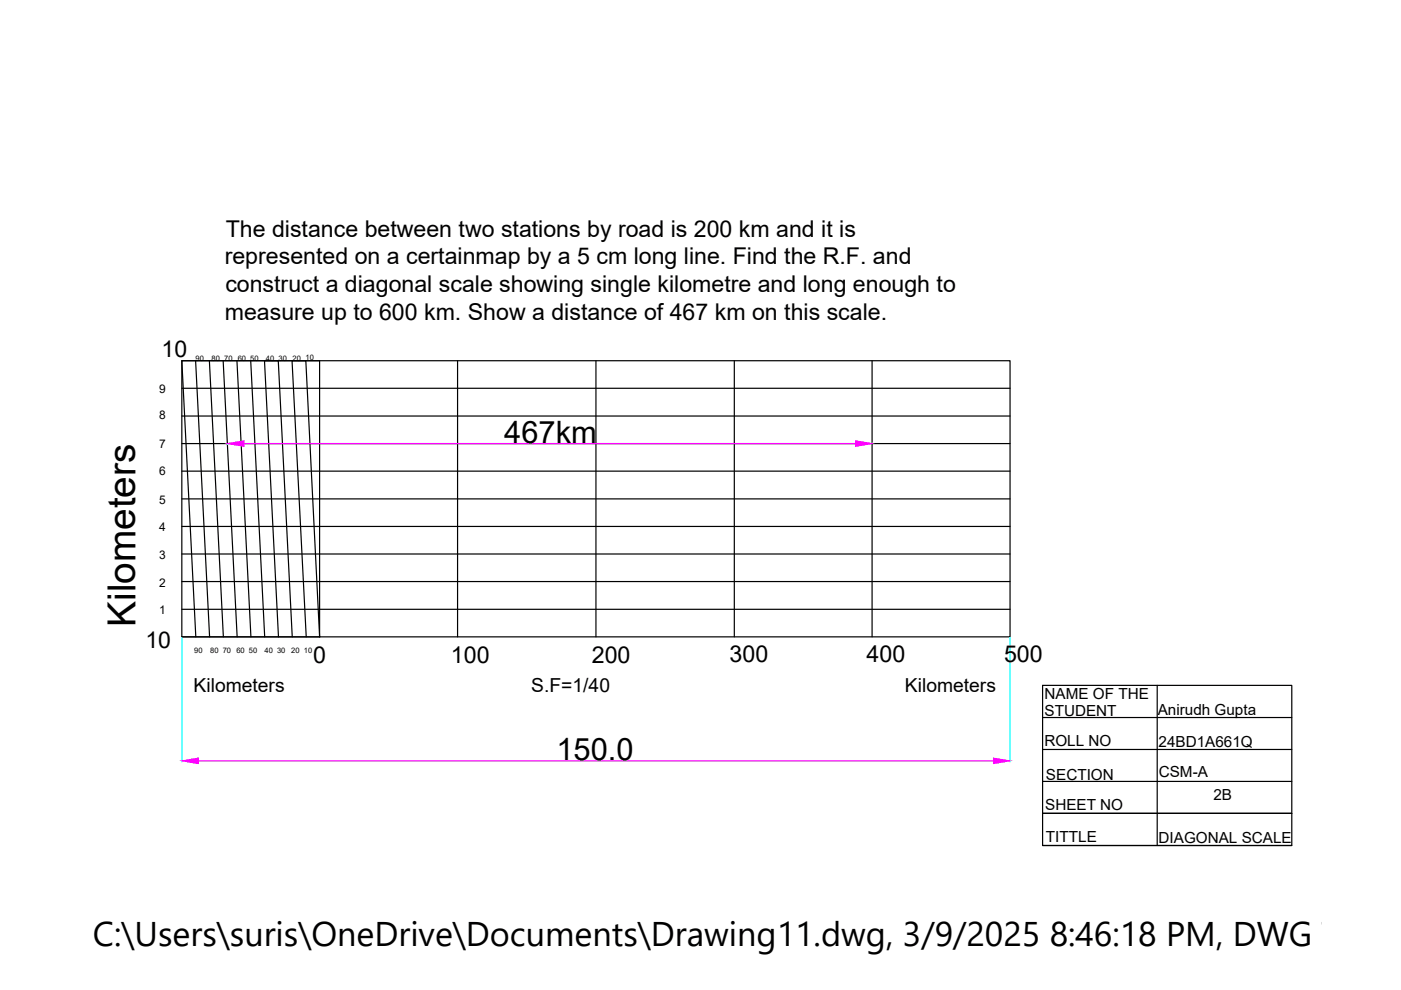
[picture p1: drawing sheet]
<svg xmlns="http://www.w3.org/2000/svg" width="297mm" height="210mm" viewBox="0 0 297 210" stroke-linecap="round" stroke-linejoin="round" font-family="sans-serif">
<!-- layer: 0 -->
<g fill="none" stroke="#000" stroke-width=".25">
<path d="M38.6 76.5h175.6v58.5h-175.6zM41.5 76.5l2.9 58.5M44.4 76.5l3 58.5M47.3 76.5l3 58.5M50.2 76.5l3 58.5M53.2 76.5l2.9 58.5M97 76.5v58.5M126.4 76.5v58.5M155.7 76.5v58.5M184.9 76.5v58.5M38.6 82.3h175.6M38.6 88.2h175.6"/>
<path d="M38.6 94.1h175.6M38.6 99.9h175.6M38.6 117.5h175.6M38.6 111.6h175.6M38.6 105.8h175.6M38.6 129.2h175.6M38.6 123.3h175.6M38.6 135h29.2M41.5 135l-2.9-58.5h29.2v58.5l-3-58.5h-2.9l3 58.5M59 135l-2.9-58.5h2.9l3 58.5M221.1 145.3h52.8v34h-52.8zM221.1 158.9h52.8"/>
<path d="M221.1 152.1h52.8M245.3 145.3v34M221.1 179.3h52.8M221.1 165.7h52.8M273.9 172.5h-52.8h52.8"/>
</g>
<path d="M48.2 94.1v.2M184.9 93.8v.3M38.6 135.1v26.4M214.2 135.1v26.4" fill="none" stroke="#0ff" stroke-width=".25"/>
<path d="M51.7 94.1h129.7M42.1 161.3h168.5" fill="none" stroke="#f0f" stroke-width=".25"/>
<g fill="#f0f" stroke="#f0f" stroke-width=".21">
<path d="M38.6 161.3l3.5-.6v1.2z"/>
<path d="M210.6 160.7l3.6 .6-3.6 .6z"/>
<path d="M48.2 94.1l3.5-.6v1.1z"/>
<path d="M181.4 93.5l3.5 .6-3.5 .5z"/>
</g>
<text font-size="8.2" x="28.7" y="132.9" transform="rotate(-90 28.7 132.9)">Kilometers</text>
<text font-size="7.3" x="19.7" y="200.6">C:\Users\suris\OneDrive\Documents\Drawing11.dwg, 3/9/2025 8:46:18 PM, DWG To PD</text>
<g font-size="6.5">
<text x="106.9" y="93.8">467km</text>
<text x="118" y="161.1">150.0</text>
</g>
<g font-size="4.9">
<text x="47.9" y="50.2">The distance between two stations by road is 200 km and it is</text>
<text x="47.7" y="56">represented on a certainmap by a 5 cm long line. Find the R.F. and</text>
<text x="47.8" y="61.9">construct a diagonal scale showing single kilometre and long enough to</text>
<text x="47.7" y="67.8">measure up to 600 km. Show a distance of 467 km on this scale.</text>
<text x="34.3" y="75.7">10</text>
<text x="30.8" y="137.3">10</text>
<text x="66.4" y="140.6">0</text>
<text x="95.6" y="140.5">100</text>
<text x="125.5" y="140.5">200</text>
<text x="154.7" y="140.4">300</text>
<text x="183.7" y="140.4">400</text>
<text x="212.9" y="140.4">500</text>
</g>
<g font-size="4.1">
<text x="41" y="146.8">Kilometers</text>
<text x="112.6" y="146.8">S.F=1/40</text>
<text x="191.9" y="146.8">Kilometers</text>
</g>
<g font-size="3.2">
<text x="221.5" y="148.2">NAME OF THE</text>
<text x="221.5" y="151.9">STUDENT</text>
<text x="245.5" y="151.5">Anirudh Gupta</text>
<text x="221.4" y="158.2">ROLL NO</text>
<text x="245.6" y="158.3">24BD1A661Q</text>
<text x="221.8" y="165.4">SECTION</text>
<text x="245.7" y="164.7">CSM-A</text>
<text x="221.6" y="171.7">SHEET NO</text>
<text x="257.3" y="169.7">2B</text>
<text x="221.8" y="178.6">TITTLE</text>
<text x="245.6" y="178.7">DIAGONAL SCALE</text>
</g>
<g font-size="2.5">
<text x="33.7" y="83.4">9</text>
<text x="33.7" y="88.8">8</text>
<text x="33.7" y="94.9">7</text>
<text x="33.7" y="100.7">6</text>
<text x="33.7" y="106.9">5</text>
<text x="33.7" y="112.6">4</text>
<text x="33.7" y="118.5">3</text>
<text x="33.7" y="124.4">2</text>
<text x="33.7" y="130.2">1</text>
</g>
<g font-size="1.6">
<text x="41.5" y="76.5">90</text>
<text x="44.9" y="76.5">80</text>
<text x="47.5" y="76.5">70</text>
<text x="50.4" y="76.5">60</text>
<text x="53.1" y="76.5">50</text>
<text x="56.4" y="76.5">40</text>
<text x="59" y="76.5">30</text>
<text x="62" y="76.5">20</text>
<text x="64.8" y="76.4">10</text>
<text x="41.2" y="138.4">90</text>
<text x="44.6" y="138.4">80</text>
<text x="47.2" y="138.4">70</text>
<text x="50.1" y="138.4">60</text>
<text x="52.8" y="138.4">50</text>
<text x="56.1" y="138.4">40</text>
<text x="58.7" y="138.4">30</text>
<text x="61.8" y="138.4">20</text>
<text x="64.4" y="138.4">10</text>
</g>
</svg>
